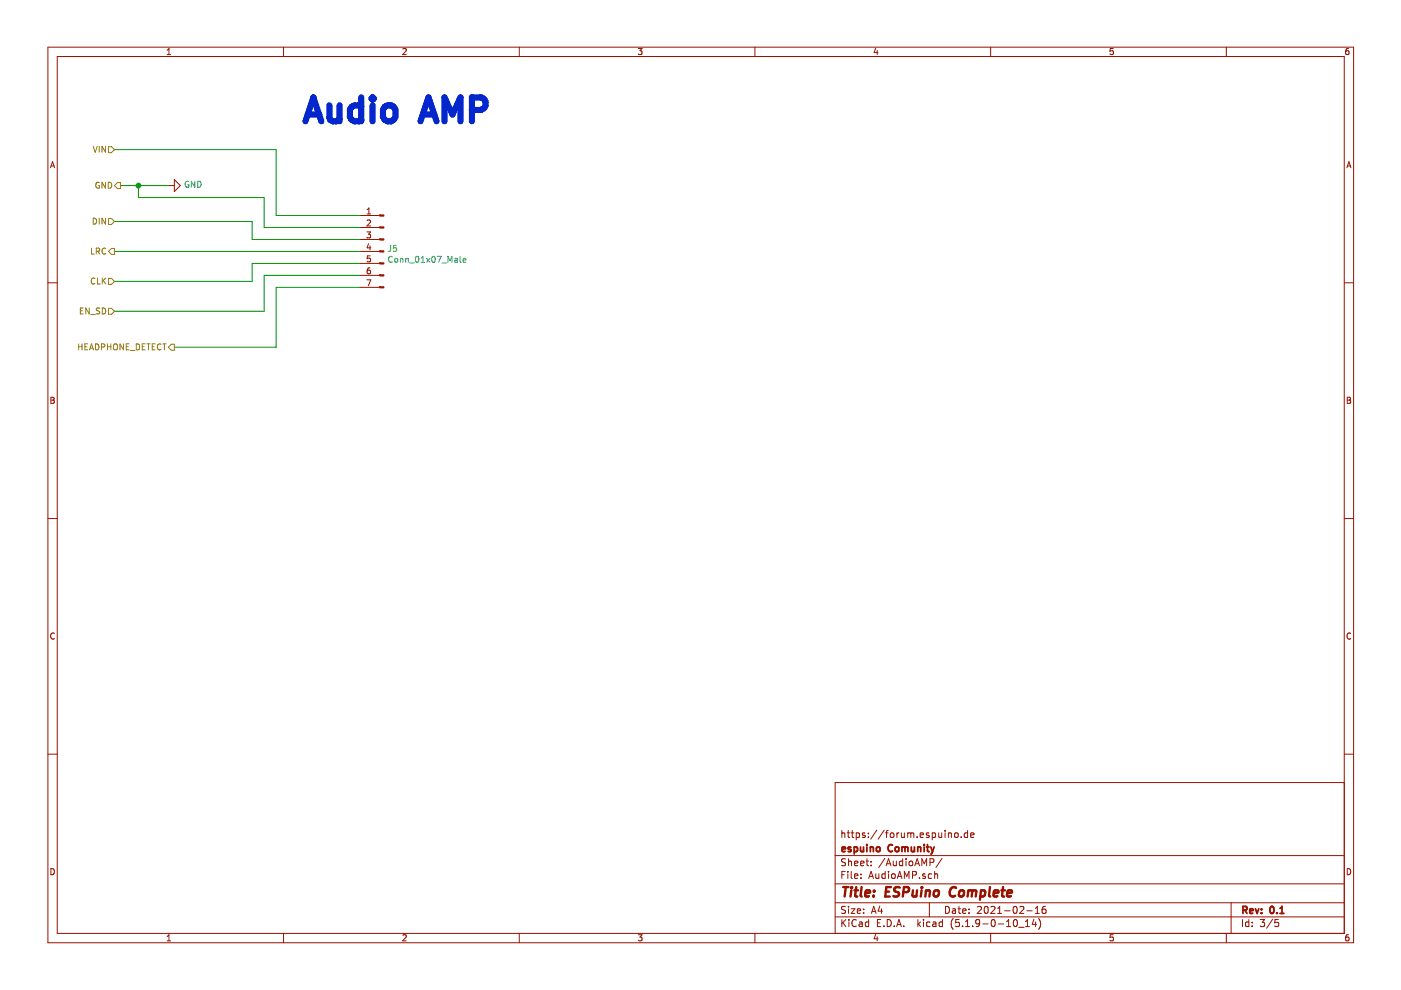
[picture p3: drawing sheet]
EESchema Schematic File Version 4
EELAYER 30 0
EELAYER END
$Descr A4 11693 8268
encoding utf-8
Sheet 3 5
Title "ESPuino Complete"
Date "2021-02-16"
Rev "0.1"
Comp "espuino Comunity"
Comment1 "https://forum.espuino.de"
Comment2 ""
Comment3 ""
Comment4 ""
$EndDescr
Text HLabel 950  1250 0    50   Input ~ 0
VIN
Text HLabel 1000 1550 0    50   Output ~ 0
GND
Text HLabel 950  1850 0    50   Input ~ 0
DIN
Text HLabel 950  2100 0    50   Output ~ 0
LRC
Text HLabel 950  2350 0    50   Input ~ 0
CLK
Text HLabel 950  2600 0    50   Input ~ 0
EN_SD
Text HLabel 1450 2900 0    50   Output ~ 0
HEADPHONE_DETECT
$Comp
L power:GND #PWR0127
U 1 1
P 1400 1550
F 0 "#PWR0127" H 1400 1300 50  0001 C CNN
F 1 "GND" V 1405 1422 50  0000 R CNN
F 2 "" H 1400 1550 50  0001 C CNN
F 3 "" H 1400 1550 50  0001 C CNN
	1    1400 1550
	0    -1   -1   0   
$EndComp
Wire Wire Line
	1400 1550 1150 1550
Text Notes 2500 1050 0    200  ~ 40
Audio AMP
$Comp
L Connector:Conn_01x07_Male J5
U 1 1
P 3200 2100
F 0 "J5" H 3172 2124 50  0000 R CNN
F 1 "Conn_01x07_Male" H 3172 2033 50  0000 R CNN
F 2 "Connector_PinHeader_2.54mm:PinHeader_1x07_P2.54mm_Vertical" H 3200 2100 50  0001 C CNN
F 3 "~" H 3200 2100 50  0001 C CNN
F 4 "0" H 3200 2100 50  0001 C CNN "JLCPCB BOM"
	1    3200 2100
	-1   0    0    -1  
$EndComp
Wire Wire Line
	950  1250 2300 1250
Wire Wire Line
	2300 1250 2300 1800
Wire Wire Line
	2300 1800 3000 1800
Wire Wire Line
	1150 1550 1150 1650
Wire Wire Line
	1150 1650 2200 1650
Wire Wire Line
	2200 1650 2200 1900
Wire Wire Line
	2200 1900 3000 1900
Connection ~ 1150 1550
Wire Wire Line
	1150 1550 1000 1550
Wire Wire Line
	3000 2000 2100 2000
Wire Wire Line
	2100 2000 2100 1850
Wire Wire Line
	2100 1850 950  1850
Wire Wire Line
	950  2100 3000 2100
Wire Wire Line
	950  2350 2100 2350
Wire Wire Line
	2100 2350 2100 2200
Wire Wire Line
	2100 2200 3000 2200
Wire Wire Line
	3000 2300 2200 2300
Wire Wire Line
	2200 2300 2200 2600
Wire Wire Line
	2200 2600 950  2600
Wire Wire Line
	1450 2900 2300 2900
Wire Wire Line
	2300 2900 2300 2400
Wire Wire Line
	2300 2400 3000 2400
$EndSCHEMATC
